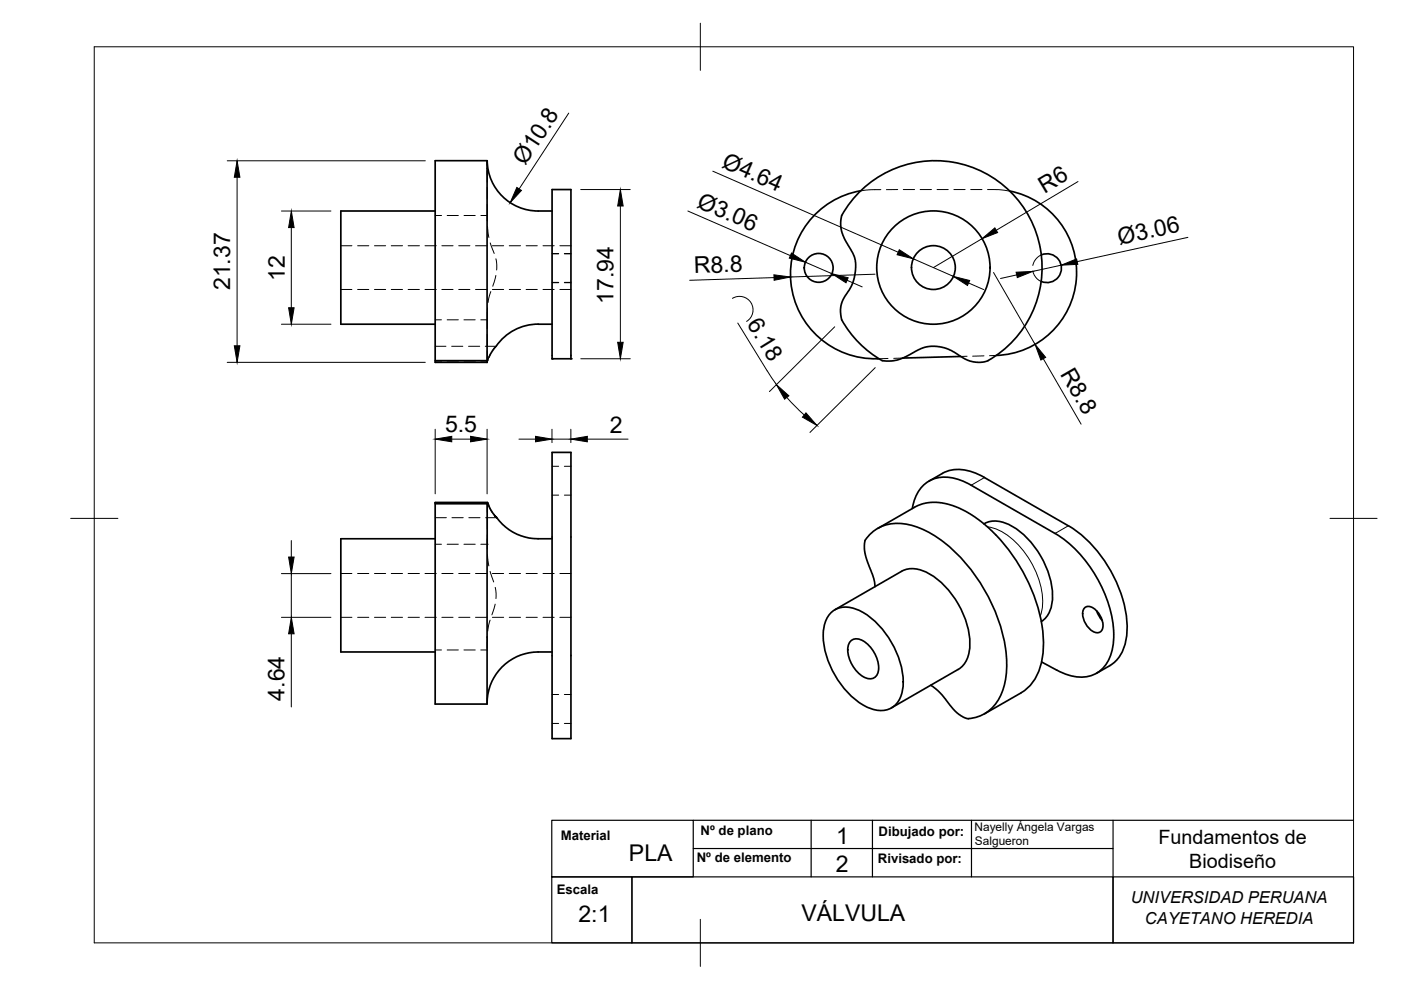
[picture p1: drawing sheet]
<svg xmlns="http://www.w3.org/2000/svg" width="297mm" height="210mm" viewBox="0 0 297 210" stroke-linecap="round" stroke-linejoin="round" font-family="sans-serif">
<!-- layer: Hidden -->
<g fill="none" stroke="#000" stroke-width=".21">
<path d="M103.3 36.2v2.4M103.3 34.1v.9M103.3 39.8v2.4M72.3 52.1h2.3M75.8 52.1h2.4M79.4 52.1h2.4M83 52.1h2.3M86.5 52.1h2.4M90.1 52.1h2.4M92.3 45.7h1.3M93.7 52.1h2.4M94.8 45.7h2.4"/>
<path d="M97.3 52.1h2.3M98.4 45.7h2.4M100.8 52.1h2.4M102 45.7h1.3M103.3 43.4v2.3M103.3 45.7v1.1M103.4 48l.3 2.3M103.9 51.5l.9 2.2M104.4 52.1h2.4M105.1 58.4l-.6 2.3M105.1 54.9l.2 1.1v1.2M108 52.1h2.4"/>
<path d="M111.5 52.1h2.4M115.1 52.1h2.4M117.1 53.8h1.3M117.1 59.9h1.3M118.7 52.1h2.4M119.7 53.8h1.4M119.7 59.9h1.4M186.8 40.2h-2.3l-2 .3M190.3 40.2h-2.4M191.5 40.2h2.4M195.1 40.2h2.4M198.7 40.2h2.3"/>
<path d="M202.2 40.2h2.4M205.8 40.2h2.4M209.4 40.2h2.4l2.3 .3M219 57.5l.3 .8a2.97 2.97 0 0 0 1.4 1.4M220.8 54.1a3.2 3.2 0 0 0-1.8 2.2M72.3 61.4h2.3M75.8 61.4h2.4M79.4 61.4h2.4M83 61.4h2.3M86.5 61.4h2.4M90.1 61.4h2.4M92.3 67.8h1.3"/>
<path d="M92.3 76.6h1.3M92.3 73.4h2.3M93.7 61.4h2.4M94.8 67.8h2.4M94.8 76.6h2.4M95.8 73.4h2.3M97.3 61.4h2.3M98.4 67.8h2.4M98.4 76.6h2.4M99.3 73.4h2.4M100.8 61.4h2.4M101.9 67.8h1.4"/>
<path d="M102 76.6h1.3M102.9 73.4h2.3M103.3 76.5h.1M103.3 74.5v2.1l.4-.9M103.3 70.9v2.4M103.4 65.3l-.1 4.4M103.9 75.2l-.6 1.6M104.1 61.8l-.6 2.3M104.4 61.4h2.4M105.1 73.5l.1-.1-.7 .7M108 61.4h2.4M111.5 61.4h2.4"/>
<path d="M115.1 61.4h2.4M118.7 61.4h2.4M188.3 76l-1.9 .1M191.4 75.9l-1.9 .1M205 75.5l-1.3 .1M208.6 75.5h-2.4M211.2 75.4h-1.4M117.1 98.9h1.3M119.7 98.9h1.4M92.3 115.4h1.3M92.3 109.8h2.3M94.8 115.4h2.4"/>
<path d="M95.8 109.8h2.4M98.4 115.4h2.4M99.4 109.8h2.4M101.9 115.4h1.4M103 109.8h2.3M103.3 115.4h.1M103.3 113.4v3M103.3 109.8v2.4M103.3 106.5v2.1M103.4 117.6l.2 2.4M103.6 107.1l.8 1.6M117.1 105h1.3"/>
<path d="M119.7 105h1.4M72.3 121.6h2.3M72.3 130.9h2.3M75.8 121.6h2.4M75.8 130.9h2.4M79.4 121.6h2.4M79.4 130.9h2.4M83 121.6h2.3M83 130.9h2.3M86.5 121.6h2.4M86.5 130.9h2.4M90.1 121.6h2.4"/>
<path d="M90.1 130.9h2.4M92.3 137.8h1.3M93.7 121.6h2.4M93.7 130.9h2.4M94.8 137.8h2.4M97.3 121.6h2.3M97.3 130.9h2.3M98.4 137.8h2.4M100.8 121.6h2.4M100.8 130.9h2.4M101.9 137.8h1.4M103.3 135v2.4"/>
<path d="M103.9 131.5l-.5 2.3M103.9 121.2l.8 2.2M104.4 121.6h2.4M104.4 130.9h2.4M105 128.1l-.7 2.3M105 124.5l.2 2.4M108 121.6h2.4M108 130.9h2.4M111.5 121.6h2.4M111.5 130.9h2.4M115.1 121.6h2.4M115.1 130.9h2.4"/>
<path d="M118.7 121.6h2.4M118.7 130.9h2.4M117.1 147.2h1.3M117.1 153.4h1.3M119.7 147.2h1.4M119.7 153.4h1.4"/>
</g>
<!-- layer: Visible -->
<g fill="none" stroke="#000" stroke-width=".36">
<path d="M92.3 34.1h11v42.7h-11zM103.3 34.1a10.8 10.8 0 0 0 10.8 10.6M92.3 44.7h-20v24h20M114.1 44.7h3M117.1 40.2h4v35.9h-4zM182.5 40.5a22.6 22.6 0 0 1 34 2.8 22.6 22.6 0 0 1-7.5 33.4l-1.7 .1-1.6-.2-1.5-.7-3.1-1.9-1.5-.4-1.3-.2h-1.2l-1.5 .4-3.6 1.8-1.6 .7-1.6 .3-1.6-.1a20.4 20.4 0 0 1-8.8-9.1l-.2-1.8 .2-1.2 .4-.9 1.9-3.2 .4-1.5 .3-2v-1.5l-.3-1.1-2.1-3.7-.6-1.6-.2-1.9 .3-1.3a22.7 22.7 0 0 1 4-5.2zM182.5 40.4a17.9 17.9 0 0 0-14.8 19.5 17.9 17.9 0 0 0 18.3 16.2M214.1 40.5a17.6 17.6 0 0 1 14.1 18.7 17.6 17.6 0 0 1-17 16.2M220.8 54a3.1 3.1 0 0 1 4.2 2.9 3.1 3.1 0 0 1-4.2 2.8M92.3 76.5h11M105.1 73.5l-.7 1-.7 1.2M114.1 68.7h3"/>
<path d="M114.1 68.7a10.8 10.8 0 0 0-8.9 4.7M186 76.1h.4M203.7 75.6l-12.3 .3M117.1 95.9h4v60.7h-4zM92.3 114.2h-20v24h20M92.3 106.8h11M92.3 106.6h11M103.3 106.8v42.5h-11v-42.8h11l.3 .6M103.3 106.8v-.2l1.1 2 .9 1.2-.4-.5M105.3 109.8a10.8 10.8 0 0 0 8.8 4.4h3M186.1 112l8.4-4.8 1.7-.5 2.3-.2 1.8 .2 1.7 .5 2.6 1.1 3.4 2.2 3.2 3M193.4 107.8a7.1 7.1 0 0 1 6.4-6.6 10.7 10.7 0 0 1 6.1 1.7l17.8 10.2a27.5 27.5 0 0 1 12.4 21.4 9.6 9.6 0 0 1-3 7.8 7.4 7.4 0 0 1-7.7 .4l-1.4-.6"/>
<path d="M199.8 100.4l-2.8 1.6M199.8 100.4a8.3 8.3 0 0 1 7.9 .3l18.8 10.8M208.6 111.1a5.4 5.4 0 0 1 5.6 .2 18.5 18.5 0 0 1 9 15.5 5.9 5.9 0 0 1-2.4 5M211.2 113.5a36.3 36.3 0 0 1 10 22.1 13.5 13.5 0 0 1-3.1 10l-1.6 1.3-7.8 4.5M226.5 111.5a27.6 27.6 0 0 1 12.5 21.1 9.7 9.7 0 0 1-2.9 8l-.8 .5M117.1 138.2a13.6 13.6 0 0 0-8.4 1.5 10.9 10.9 0 0 0-5.4 9.3M176.3 129.8a5 5 0 0 1 5.6-.5 18.1 18.1 0 0 1 9.5 16.6 4.8 4.8 0 0 1-7.2 4.2 18.1 18.1 0 0 1-9.6-16.6 5.9 5.9 0 0 1 1.7-3.7zM180.3 136a2.35 2.35 0 0 1 3.3 .3 6.5 6.5 0 0 1 2.4 6.6 1.94 1.94 0 0 1-3 .6 7 7 0 0 1-3.2-6.4zM185.5 124.4l-.2-1.8-1.5-3.8-.4-1.5-.1-1v-1.4a7.6 7.6 0 0 1 8.5-3.8 21.2 21.2 0 0 1 11.9 7.1 35.8 35.8 0 0 1 9.8 22.8 12.1 12.1 0 0 1-3.8 9.7 7.4 7.4 0 0 1-4.6 1.7l-1-.4-1.4-1.1-3.3-3.9-2.1-1.7M191.2 121.1l-14.2 8.2M191.2 121.1a5.7 5.7 0 0 1 5.5 .4 18.5 18.5 0 0 1 8.9 15.5 5.7 5.7 0 0 1-2.4 4.9M229.8 129a1.5 1.5 0 0 1 2.4 .2 4 4 0 0 1 1.4 4.5 1.5 1.5 0 0 1-2.4-.2 4 4 0 0 1-1.4-4.5z"/>
<path d="M232.5 129.5l.4 .9 .8 1.2M203.1 141.9l-14.1 8.2M220.8 140.3l3.2 1.8M235.3 141.1l-2.8 1.7"/>
<circle cx="173.6" cy="56.8" r="3.1"/>
<circle cx="197.9" cy="56.7" r="12"/>
<circle cx="197.9" cy="56.7" r="4.6"/>
</g>
<g fill="#000">
<circle cx="117.1" cy="76.1" r=".18"/>
<circle cx="121.1" cy="76.1" r=".18"/>
</g>
<!-- layer: Visible Narrow -->
<path d="M208.7 101.3l-2.8 1.6M209.4 111.7a13.2 13.2 0 0 1 8.4 6.2 16.3 16.3 0 0 1 3 11.9l-.3 .8M226.5 111.5l-2.8 1.6" fill="none" stroke="#000" stroke-width=".21"/>
<!-- layer: BORDER -->
<path d="M20 9.9h267v190h-267zM148.5 4.9v10M15 109.9h10M282 109.9h10M148.5 194.9v10" fill="none" stroke="#000" stroke-width=".21"/>
<path d="M117 173.9h30v12h-30zM147 179.9h89M147 173.9h38M172 173.9v12M206 173.9v12M236 173.9v12M287 173.9h-102v12M117 185.9h17v14h-17zM134 185.9h102v14h-102zM236 185.9h51v14h-51z" fill="none" stroke="#000" stroke-width=".25"/>
<!-- layer: FD_Dimensions -->
<g fill="none" stroke="#000" stroke-width=".21">
<path d="M48.2 34.1h42M50.3 37.6v35.7M120.6 24l-10.5 16.1M151.1 36.3l39.3 17.2M228.6 38.5l-17.4 10.3M59.7 44.7h10.5M61.8 48.3v16.9M123.1 40.2h10.5M131.5 43.7v28.9M145.8 44.7l21.8 9.5M164.1 58.9l-17.9 .5M170.8 55.6l5.6 2.4"/>
<path d="M179.6 59.4l3.2 1.4M185.5 58.1l-17.9 .6M193.7 54.9l8.4 3.7M208.2 50.6l-10.3 6.1M210.7 57.8l8.8 15.2M215.6 58.3l-3.5 .7M225 56.2l-6 1.3M251.9 50.3l-23.5 5.2M48.2 76.8h42M59.7 68.7h10.5M123.1 76.1h10.5M155.3 63.3a2.87 2.87 0 0 1 3.9 .9 2.87 2.87 0 0 1-.9 3.9"/>
<path d="M156.4 68.5l6.6 10.6 1.6 2.4M177 69.3l-13.9 13.7M185.6 77.9l-13.9 13.8M205.4 60l3.2 1.4M221.2 76l8 13.9M92.3 91v13.7M95.8 93.1h4M103.3 91v13.7M110 93.1h3.5M117 93.1h4M117 91v2.8M121 91v2.8"/>
<path d="M124.5 93.1h8.7M166.8 84.3l3.7 3.7M61.8 114.6v3.5M59.7 121.6h10.5M59.7 130.9h10.5M61.8 121.6v9.3M61.8 134.4v15.5"/>
</g>
<g fill="#000" stroke="#000" stroke-width=".21">
<path d="M50.3 34.1l.6 3.5h-1.2zM109.6 39.7l1 .7-2.4 2.6zM61.8 44.7l.6 3.6h-1.2zM131.5 40.2l.6 3.5h-1.1zM164.1 58.3l3.5 .4-3.5 .7zM167.8 53.7l3 1.9-3.5-.9zM176.4 58l3.4 .9-.4 1.1zM190.7 53l3 1.9-3.5-.9zM202.1 58.6l3.5 .9-.5 1zM208.2 50.6l2.7-2.3 .6 1zM215.4 57.7l3.6-.2-3.3 1.4zM225 56.2l3.3-1.3 .2 1.1z"/>
<path d="M49.7 73.3h1.2l-.6 3.5zM61.2 65.2h1.2l-.6 3.5zM131 72.6h1.1l-.6 3.5zM219.5 73l2.2 2.8-1 .5zM92.3 93.1l3.5-.6v1.2zM99.8 92.5l3.5 .6-3.5 .6zM113.5 92.5l3.5 .6-3.5 .6zM121 93.1l3.5-.6v1.2zM164.6 81.5l2.7 2.4-1 .7zM170.9 87.5l2.3 2.7-3.1-1.8zM61.2 118.1h1.2l-.6 3.5zM61.8 130.9l.6 3.5h-1.2z"/>
</g>
<g font-size="4.9">
<text x="111.4" y="35.3" transform="rotate(-57 111.4 35.3)">Ø10.8</text>
<text x="152.8" y="35.4" transform="rotate(24 152.8 35.4)">Ø4.64</text>
<text x="221.4" y="41" transform="rotate(-31 221.4 41)">R6</text>
<text x="147.6" y="43.8" transform="rotate(24 147.6 43.8)">Ø3.06</text>
<text x="237.4" y="51.9" transform="rotate(-12 237.4 51.9)">Ø3.06</text>
<text x="60.4" y="59.6" transform="rotate(-90 60.4 59.6)">12</text>
<text x="147.2" y="57.9" transform="rotate(-2 147.2 57.9)">R8.8</text>
<text x="48.8" y="61.5" transform="rotate(-90 48.8 61.5)">21.37</text>
<text x="130.1" y="64.4" transform="rotate(-90 130.1 64.4)">17.94</text>
<text x="158.3" y="68.8" transform="rotate(58 158.3 68.8)">6.18</text>
<text x="224.7" y="79.2" transform="rotate(60 224.7 79.2)">R8.8</text>
<text x="94.4" y="91.6">5.5</text>
<text x="129.3" y="91.7">2</text>
<text x="60.3" y="148.6" transform="rotate(-90 60.3 148.6)">4.64</text>
<text x="177.2" y="178.9">1</text>
<text x="133.3" y="182.5">PLA</text>
<text x="177.2" y="184.8">2</text>
<text x="122.6" y="195.4">2:1</text>
<text x="169.9" y="195.2">VÁLVULA</text>
</g>
<g font-size="4.2">
<text x="245.6" y="179">Fundamentos de</text>
<text x="252.1" y="184">Biodiseño</text>
</g>
<g font-size="3.5">
<text x="239.7" y="191.4">UNIVERSIDAD PERUANA</text>
<text x="242.8" y="195.9">CAYETANO HEREDIA</text>
</g>
<g font-size="2.8">
<text x="118.9" y="178.2">Material</text>
<text x="148.5" y="177.1">Nº de plano</text>
<text x="186.3" y="177.2">Dibujado por:</text>
<text x="147.7" y="182.8">Nº de elemento</text>
<text x="186.1" y="183.1">Rivisado por:</text>
<text x="118" y="189.6">Escala</text>
</g>
<g font-size="2.5">
<text x="206.6" y="176.2">Nayelly Ángela Vargas</text>
<text x="206.7" y="179.2">Salgueron</text>
</g>
</svg>
